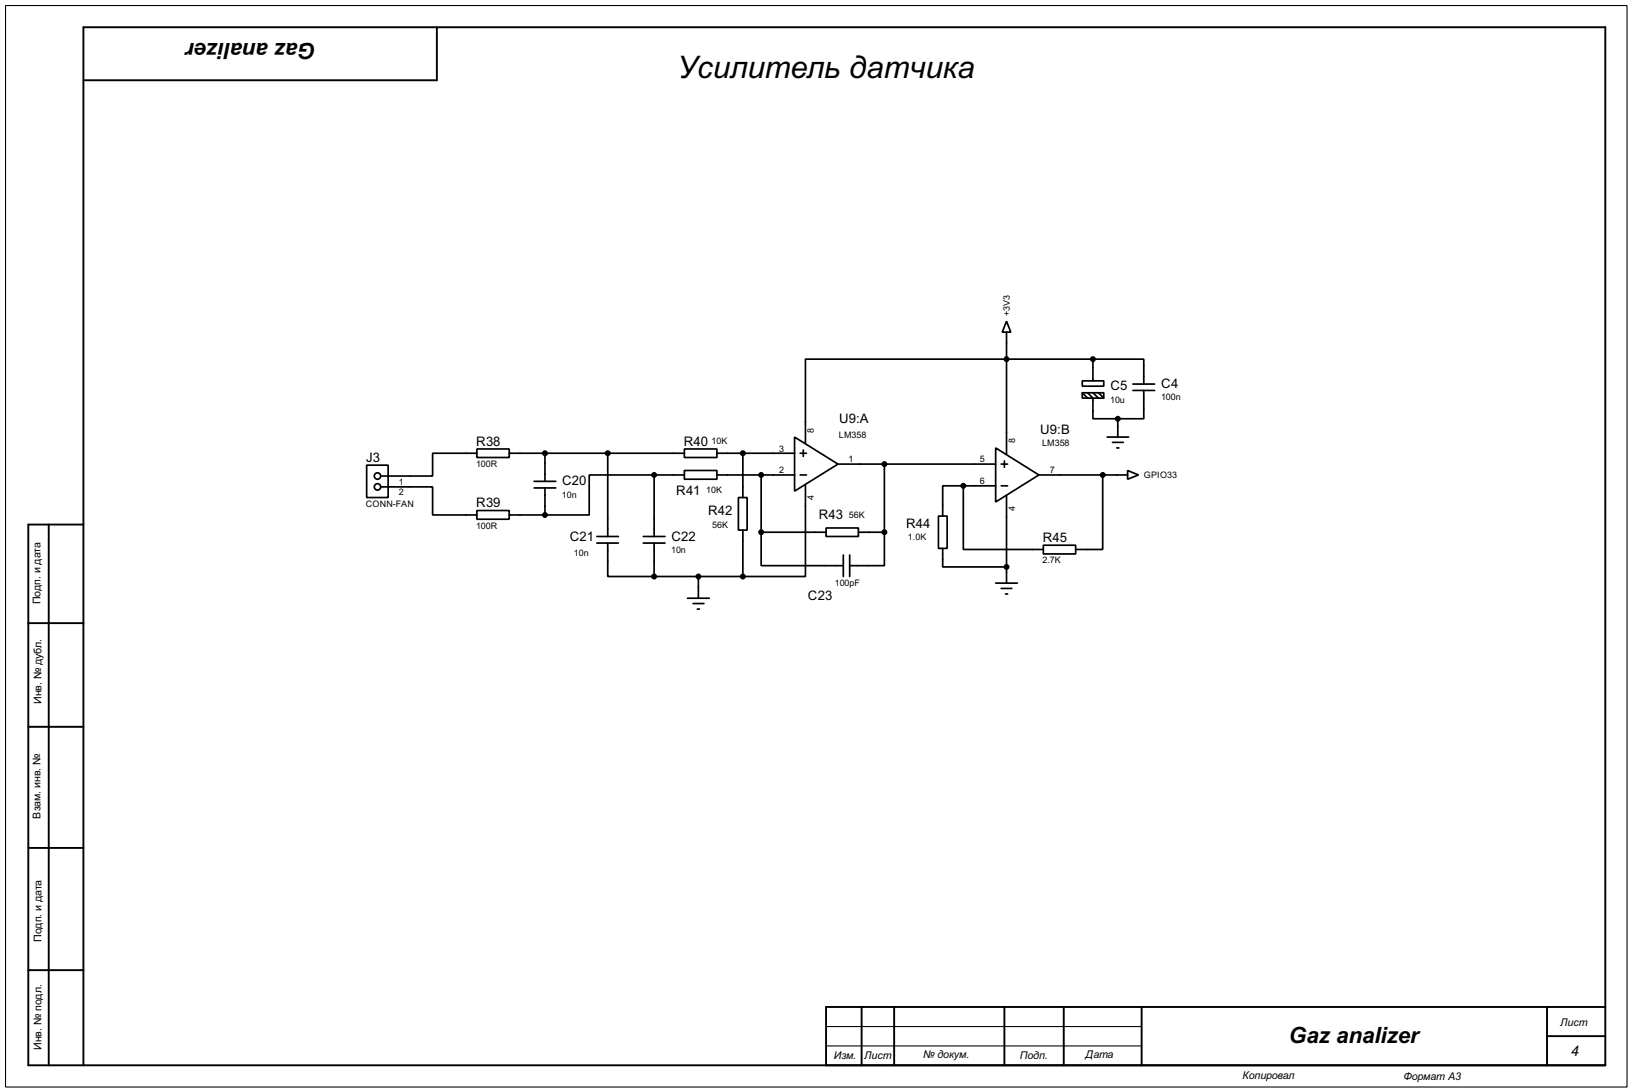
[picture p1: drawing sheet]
<svg xmlns="http://www.w3.org/2000/svg" width="383mm" height="256mm" viewBox="0 0 383 256" stroke-linecap="round" stroke-linejoin="round" font-family="sans-serif">
<path d="M1.3 1.3h381v254h-381zM194.1 245.7h74.2M194.1 241.1h74.2" fill="none" stroke="#000" stroke-width=".25"/>
<g fill="none" stroke="#000" stroke-width=".45">
<path d="M102.7 6.4v12.5h-83.1M11.5 123.2v127M19.6 123.2h-12.9v127h370.5v-243.8h-357.6v243.8M6.7 146.4h12.9M6.7 170.7h12.9M6.7 199.2h12.9M6.7 227.9h12.9M202.5 236.5v13.7M210.1 236.5v13.7M236 236.5v13.7M250 236.5v13.7M268.3 236.5v13.7"/>
<path d="M363.5 236.5v13.7M377.2 236.5h-183.1v13.7M363.5 243.4h13.7"/>
</g>
<g fill="none" stroke="#000" stroke-width=".4">
<path d="M236.5 75.5l1 2.5h-2zM236.5 78v28.7M254.3 89.5h5.1v1.2h-5.1zM254.3 92.3h5.1v1.2h-5.1zM254.3 92.3l1.3 1.2M255.6 92.3l1.2 1.2v4.9h5.9M256.8 84.4h-67.5v19.8M256.8 84.4h12v5.8M256.8 84.4v5.1M256.8 92.3l1.3 1.2M258.1 92.3l1.3 1.2M262.7 98.4v4.3"/>
<path d="M266.2 91.7h5.1M266.2 90.2h5.1M268.8 91.7v6.7h-6.1M86.2 109.3h5v7.6h-5zM89.5 114.4h12.2v6.6h10.4M112.1 105.5h7.6v2h-7.6zM112.1 119.9h7.6v2.1h-7.6zM112.1 106.5h-10.4v5.3h-12.2M119.7 106.5h41.1M125.5 114.6h5.1M125.5 113.1h5.1M128.1 106.5v6.6"/>
<path d="M128.1 114.6v6.4M142.8 106.5v19.5M153.7 111.6h-15.2v9.4h-10.4M153.7 111.6h7.1M153.7 111.6v14.4M160.8 105.5h7.7v2h-7.7zM160.8 110.5h7.7v2.1h-7.7zM168.5 106.5h18.2M168.5 111.6h18.2M173.5 116.9h2.1v7.6h-2.1zM174.6 106.5v10.4M178.9 111.6v13.4"/>
<path d="M186.7 102.7l10.2 6.3-10.2 6.4zM188 106.5h1.5M188 111.6h1.5M188.8 105.7v1.5M189.3 113.8v21.6h-14.7M196.9 109h37.1M207.8 109v16M226.4 114.1h-4.9v7.1M226.4 114.1v15h18.8M226.4 114.1h7.6M234 105.2l10.1 6.4-10.1 6.3zM235.3 109h1.5"/>
<path d="M235.3 114.1h1.5M236 108.3v1.5M236.5 116.4v20.6M244.1 111.6h20.9M259.1 111.6v17.5h-6.3M260.2 102.7h5M261.4 103.9h2.6M262.4 105.2h.5M265 110.5l2.5 1.1-2.5 1zM119.7 121h8.4M140.3 127.6h5M140.3 126h5"/>
<path d="M142.8 127.6v7.8h10.9M151.2 127.6h5.1M151.2 126h5.1M153.7 127.6v7.8M153.7 135.4h20.9M164.1 135.4v5.1M174.6 124.5v10.9M178.9 125v7.9h19.3M178.9 125h15.2M194.1 124h7.6v2h-7.6zM198.2 130.4v5M199.7 130.4v5"/>
<path d="M201.7 125h6.1M207.8 125v7.9h-8.1M220.5 121.2h2.1v7.6h-2.1zM221.5 128.8v4.4h15M234 137h5.1M235.3 138.2h2.5M236.3 139.5h.5M245.2 128.1h7.6v2h-7.6zM161.6 140.5h5.1M162.9 141.8h2.5M163.9 143.1h.5"/>
<circle cx="88.7" cy="114.4" r=".75"/>
<circle cx="88.7" cy="111.8" r=".75"/>
</g>
<g fill="#000" stroke="#000" stroke-width=".4">
<circle cx="236.5" cy="84.4" r=".5"/>
<circle cx="256.8" cy="84.4" r=".5"/>
<circle cx="262.6" cy="98.4" r=".5"/>
<circle cx="128" cy="106.5" r=".5"/>
<circle cx="142.8" cy="106.5" r=".5"/>
<circle cx="153.7" cy="111.6" r=".5"/>
<circle cx="174.5" cy="106.5" r=".5"/>
<circle cx="178.8" cy="111.6" r=".5"/>
<circle cx="207.8" cy="109" r=".5"/>
<circle cx="226.3" cy="114.1" r=".5"/>
<circle cx="259.1" cy="111.6" r=".5"/>
<circle cx="128" cy="121" r=".5"/>
<circle cx="153.7" cy="135.4" r=".5"/>
<circle cx="164.1" cy="135.4" r=".5"/>
<circle cx="174.5" cy="135.4" r=".5"/>
<circle cx="178.8" cy="125" r=".5"/>
<circle cx="207.8" cy="125" r=".5"/>
<circle cx="236.5" cy="133.2" r=".5"/>
</g>
<text font-size="8.2" x="159.2" y="18.3">Усилитель датчика</text>
<g font-size="5.9">
<text x="74.3" y="10.2" transform="rotate(-180 74.3 10.2)">Gaz analizer</text>
<text x="302.8" y="244.9">Gaz analizer</text>
</g>
<text font-size="3.8" x="369.1" y="248">4</text>
<g font-size="3.5">
<text x="260.9" y="91.7">C5</text>
<text x="272.9" y="91.1">C4</text>
<text x="197.2" y="99.3">U9:A</text>
<text x="244.4" y="101.9">U9:B</text>
<text x="111.9" y="104.7">R38</text>
<text x="160.7" y="104.7">R40</text>
<text x="86" y="108.5">J3</text>
<text x="111.9" y="119.1">R39</text>
<text x="132.1" y="114">C20</text>
<text x="158.9" y="116.3">R41</text>
<text x="166.4" y="120.9">R42</text>
<text x="192.4" y="121.9">R43</text>
<text x="212.9" y="123.9">R44</text>
<text x="133.9" y="127">C21</text>
<text x="157.8" y="127">C22</text>
<text x="245" y="127.3">R45</text>
<text x="189.9" y="141">C23</text>
</g>
<g font-size="2.8">
<text x="9.5" y="142" transform="rotate(-90 9.5 142)">Подп. и дата</text>
<text x="9.7" y="165.4" transform="rotate(-90 9.7 165.4)">Инв. № дубл.</text>
<text x="9.5" y="192.3" transform="rotate(-90 9.5 192.3)">Взам. инв. №</text>
<text x="9.8" y="221.2" transform="rotate(-90 9.8 221.2)">Подп. и дата</text>
<text x="366.6" y="240.9">Лист</text>
<text x="9.8" y="246.6" transform="rotate(-90 9.8 246.6)">Инв. № подл.</text>
<text x="195.9" y="248.8">Изм.</text>
<text x="203" y="248.8">Лист</text>
<text x="217" y="248.5">№ докум.</text>
<text x="239.6" y="248.8">Подп.</text>
<text x="255.1" y="248.5">Дата</text>
<text x="291.9" y="253.4">Копировал</text>
<text x="329.7" y="253.6">Формат А3</text>
</g>
<g font-size="2.4">
<text x="237.3" y="74.2" transform="rotate(-90 237.3 74.2)">+3V3</text>
<text x="260.9" y="94.5">10u</text>
<text x="272.8" y="94.1">100n</text>
<text x="191.3" y="101.6" transform="rotate(-90 191.3 101.6)">8</text>
<text x="167.2" y="104.4">10K</text>
<text x="183.1" y="106.1">3</text>
<text x="197.1" y="102.8">LM358</text>
<text x="238.5" y="104.1" transform="rotate(-90 238.5 104.1)">8</text>
<text x="244.9" y="104.9">LM358</text>
<text x="93.8" y="113.8">1</text>
<text x="111.9" y="109.7">100R</text>
<text x="183.1" y="111.2">2</text>
<text x="199.4" y="108.6">1</text>
<text x="230.3" y="108.6">5</text>
<text x="230.3" y="113.7">6</text>
<text x="246.7" y="111.2">7</text>
<text x="268.8" y="112.4">GPIO33</text>
<text x="86" y="119.1">CONN-FAN</text>
<text x="93.8" y="116.4">2</text>
<text x="132.1" y="116.9">10n</text>
<text x="166" y="115.8">10K</text>
<text x="191.3" y="117.5" transform="rotate(-90 191.3 117.5)">4</text>
<text x="111.9" y="124.2">100R</text>
<text x="167.4" y="124">56K</text>
<text x="199.5" y="121.6">56K</text>
<text x="238.5" y="120" transform="rotate(-90 238.5 120)">4</text>
<text x="134.9" y="130.6">10n</text>
<text x="157.7" y="129.9">10n</text>
<text x="213.4" y="126.8">1.0K</text>
<text x="196.1" y="137.6">100pF</text>
<text x="245" y="132.3">2.7K</text>
</g>
</svg>
